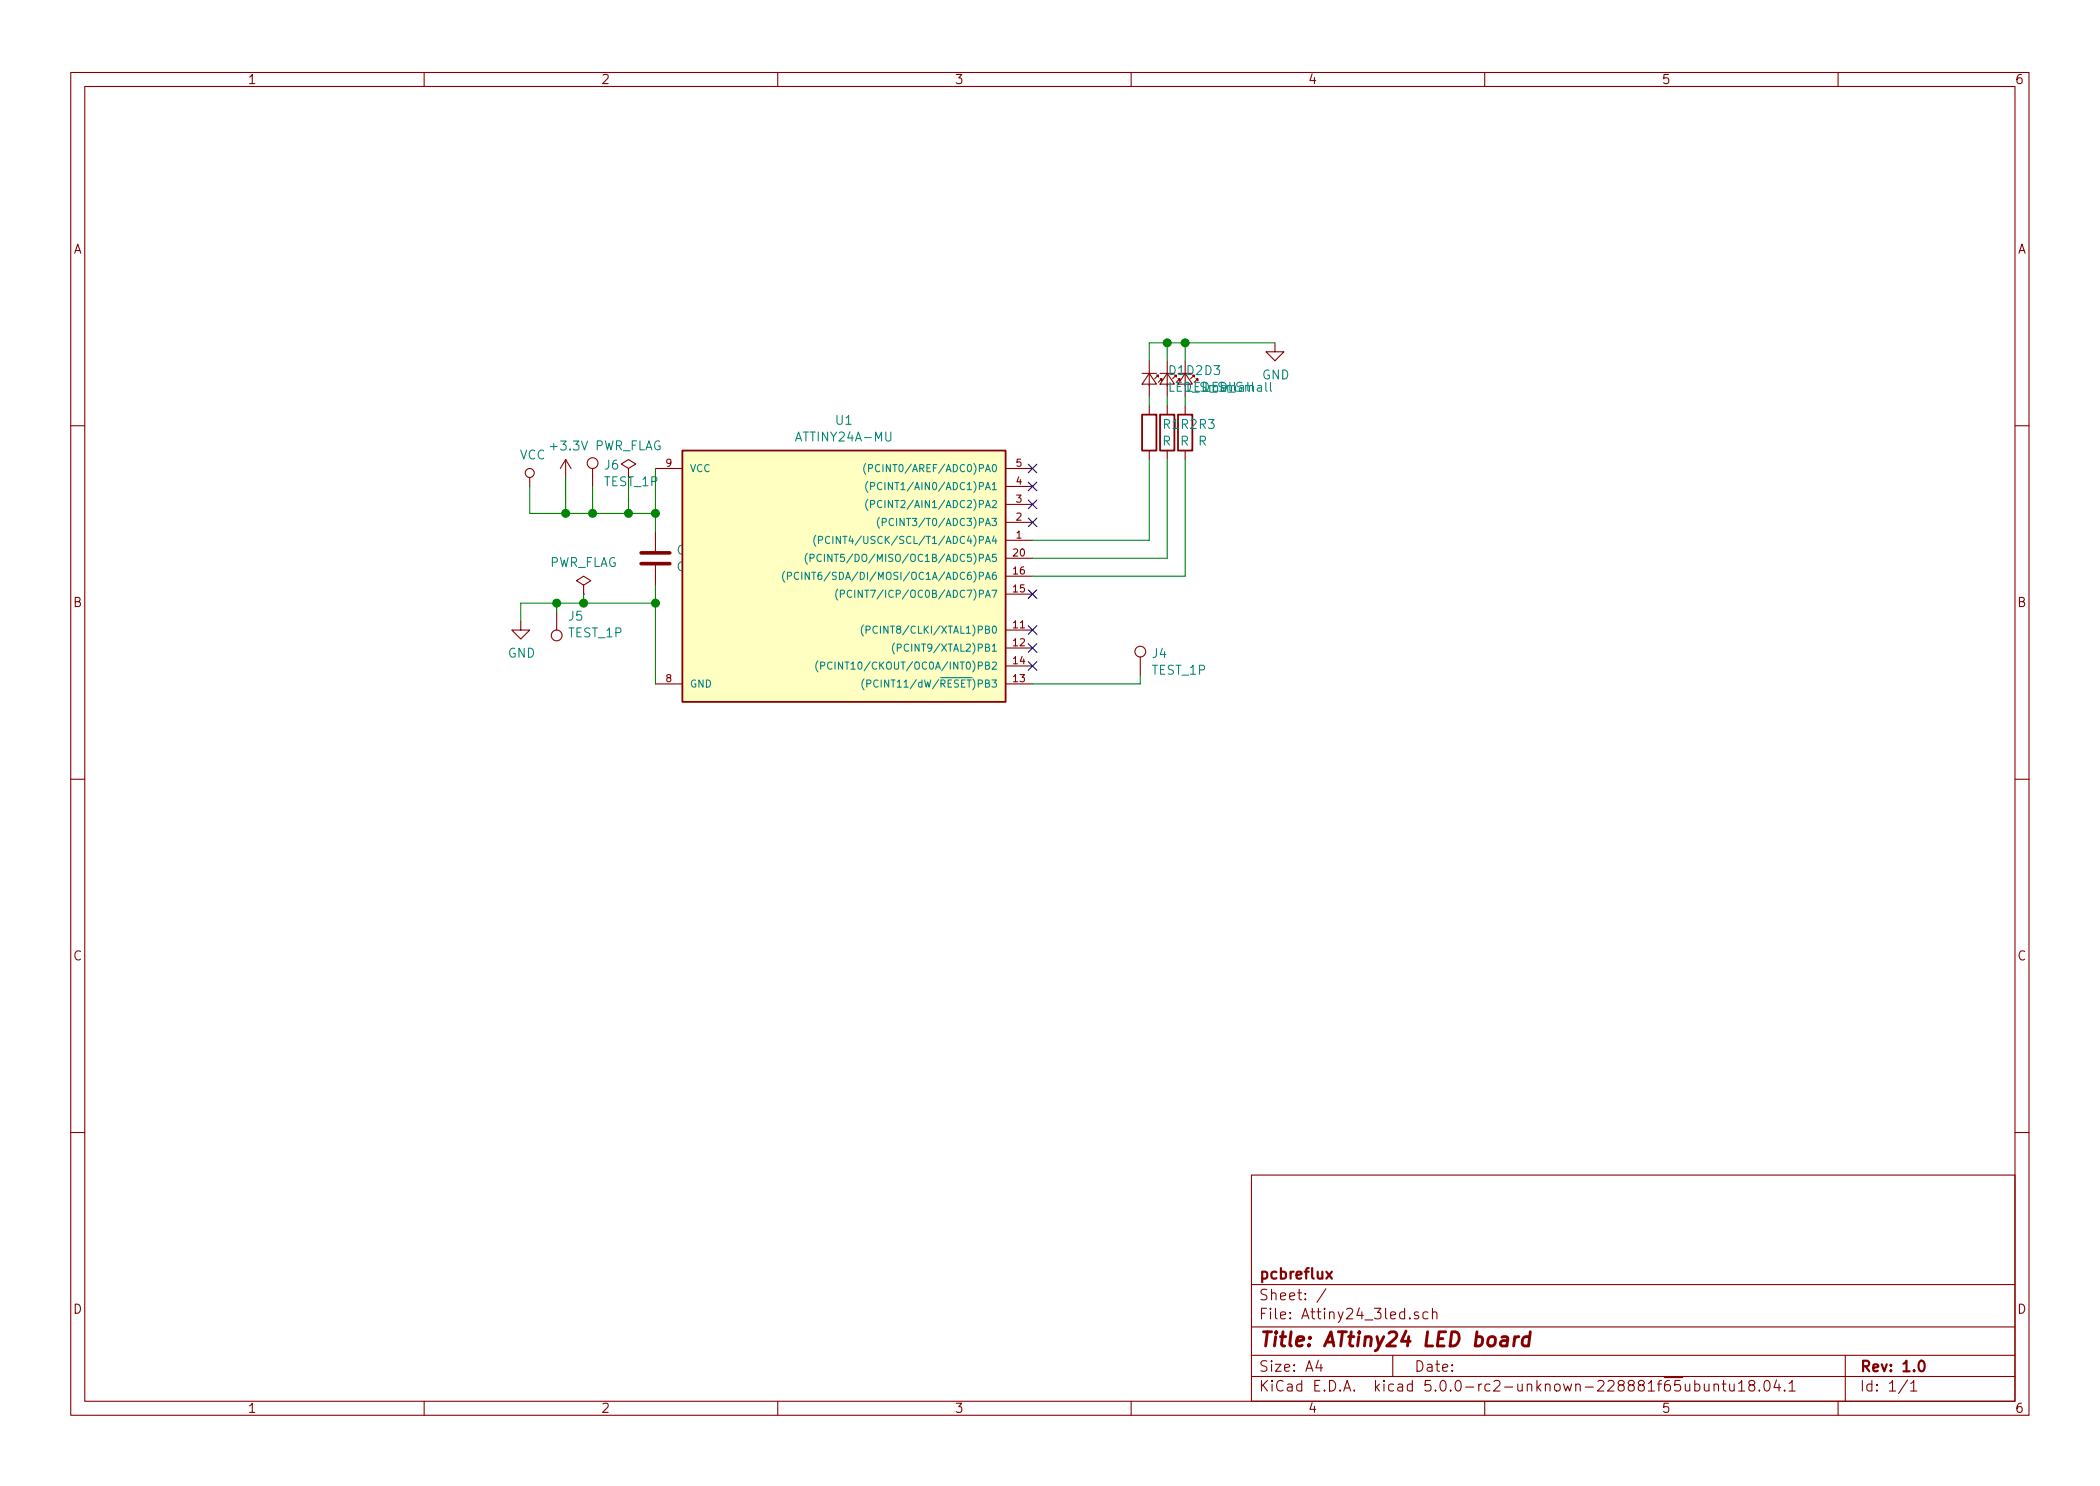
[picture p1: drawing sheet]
<svg xmlns="http://www.w3.org/2000/svg" width="297mm" height="210mm" viewBox="0 0 297 210" stroke-linecap="round" stroke-linejoin="round" font-family="sans-serif">
<g fill="none" stroke="#840000" stroke-width=".15">
<path d="M10 10.3h277v189.9h-277zM12 12.2h273v186.1h-273zM60 10.3v1.9M110 10.3v1.9M160 10.3v1.9M210 10.3v1.9M260 10.3v1.9M161.5 52.8h2.1M162.6 52.8l1 1.6h-2.1zM162.6 51v5.1M162.6 57.4v1.3M163.6 53.1h.2v.2v-.2l-.5 .5"/>
<path d="M164.1 53.6h.2v.2v-.2l-.5 .5M164.1 52.8h2M165.1 52.8l1 1.6h-2zM165.1 51v5.1M165.1 57.4v1.3M166.6 53.6h.3v.2v-.2l-.5 .5M167.6 52.8l1.1 1.6h-2.1zM167.6 51v3.6M167.6 57.4v1.3M180.3 48.5v1.3h1.3l-1.3 1.2-1.2-1.2h1.2M10 60.2h2M74.9 67.6v1.2"/>
<path d="M80 65l-.8 1.3M80 65v2.6M80 65l.8 1.3M83.8 66.3v2.5M88.9 66.3l1-.6-1-.7-1 .7 1 .6v1.3M92.7 75.2v2.8M92.7 66.3h3.8M142.2 76.4h3.8M142.2 73.9h3.8M142.2 71.4h3.8M142.2 68.8h3.8M142.2 66.3h3.8"/>
<path d="M142.2 79h3.8M162.6 63.7v1.3M165.1 63.7v1.3M167.6 63.7v1.3M285 60.2h2M73.7 87.9v1.2h1.2l-1.2 1.3-1.3-1.3h1.3M78.7 86.6v2.5M82.5 82.8l1.1-.6-1.1-.7-1 .7 1 .6v1.3M82.5 84.1h.1M92.7 80v2.8M92.7 96.8h3.8M142.2 96.8h3.8"/>
<path d="M142.2 89.1h3.8M142.2 91.7h3.8M142.2 94.2h3.8M142.2 84.1h3.8M142.2 81.5h3.8M161.3 93v2.5M10 110.3h2M285 110.3h2M10 160.2h2M177 166.3h108v32h-108zM285 160.2h2M60 198.3v1.9"/>
<path d="M110 198.3v1.9M160 198.3v1.9M177 194.8h108M177 191.8h108M177 187.8h108M177 181.8h108M186.5 192.5l-.4 1h1M186.8 193v1M187.6 182.3l-1.3 2M197 191.8v3M200.6 185.7l-.3-.1-.2 .3a.48 .48 0 0 0 .5 .3l.1 .1-.1 .2-.1 .1-.4-.1M202 185.7a.53 .53 0 0 0-.7 0v.8a.53 .53 0 0 0 .7 0"/>
<path d="M202.6 185.7a.38 .38 0 0 1 .7 .1v.8M202.6 185.1v1.5M210 198.3v1.9M238.4 195.8v.9a.45 .45 0 0 0 .6 0M239 195.8v1M239.7 195.9a.48 .48 0 0 1 .7 .1v.1v.6a.48 .48 0 0 1-.7 0M239.7 195.3v1.5M241.1 195.8v.8a.39 .39 0 0 0 .6 .1M241.7 195.8v1M242.4 196a.38 .38 0 0 1 .7 0v.8M242.4 195.8v1M243.6 195.8h.5"/>
<path d="M243.8 195.3v1.3l.1 .1 .2 .1M244.7 195.8v.9a.4 .4 0 0 0 .6 0M245.3 195.8v1M245.9 195.8l.3-.3 .2-.2v1.5M245.9 196.8h.9M247.6 196l-.2-.2v-.3a.48 .48 0 0 1 .7-.1l.1 .2-.1 .3-.6 .1a.51 .51 0 0 0 0 .7 .48 .48 0 0 0 .6 0 .48 .48 0 0 0-.2-.7M248.9 196.7v.1l-.1-.1h.1v.1M249.6 195.5a.37 .37 0 0 1 .4-.2 .37 .37 0 0 1 .3 .3 .77 .77 0 0 1-.4 1.2l-.3-.1a1.41 1.41 0 0 1 0-1.2zM251.3 195.2l-.4 1.1h1M251.6 195.8v1M252.4 196.7h.1l-.1 .1-.1-.1h.1v.1M253.1 195.8l.3-.3 .1-.2v1.5"/>
<path d="M253.1 196.8h.8M260 198.3v1.9M261 191.8v6.5M269.8 195.2l-1.2 2M270.3 195.8l.3-.3 .1-.2v1.5M270.3 196.8h.8"/>
<circle cx="74.9" cy="66.9" r=".63"/>
<circle cx="83.8" cy="65.5" r=".76"/>
<circle cx="78.7" cy="89.9" r=".76"/>
<circle cx="161.3" cy="92.2" r=".76"/>
</g>
<path d="M187.6 179.9l.8 1M188.4 179.9l-.8 1M271.5 192.7a.35 .35 0 0 1 .4-.2 .35 .35 0 0 1 .3 .3 .77 .77 0 0 1-.5 1.2 .9 .9 0 0 1-.2-1.3z" fill="none" stroke="#840000" stroke-width=".3"/>
<path d="M214.3 189.1l-.2 1.3M214.8 189.1a.54 .54 0 0 0-.6 .4M216.4 189.2a.68 .68 0 0 0-1 .3l-.1 .6 .1 .2 .2 .1 .6-.1M216.5 188.4l-.3 2" fill="none" stroke="#840000" stroke-width=".41"/>
<g fill="none" stroke="#008400" stroke-width=".15">
<path d="M162.6 56.1v1.3M165.1 48.5v2.5M165.1 56.1v1.3M167.6 48.5v2.5M167.6 56.1v1.3M180.3 48.5h-17.7v2.5M74.9 68.8v3.8h17.8M80 67.6v5M83.8 68.8v3.8M88.9 67.6v5M92.7 66.3v8.9M162.6 65v11.4h-16.6"/>
<path d="M165.1 65v14h-19.1M167.6 65v16.5h-21.6M78.7 85.3v1.3M82.5 84.1v1.2M92.7 85.3h-19v2.6M92.7 82.8v14M161.3 95.5v1.3h-15.3"/>
</g>
<path d="M161.5 58.7h2.1v5h-2.1zM164.1 58.7h2v5h-2zM166.6 58.7h2.1v5h-2.1zM96.5 63.7h45.7v35.6h-45.7z" fill="none" stroke="#840000" stroke-width=".25"/>
<g fill="none" stroke="#008484" stroke-width=".15">
<path d="M165.5 54.1v1.3h.6M166.5 54.7h.5M167.1 54.1h-.6v1.3h.6M114.2 78.3a1.13 1.13 0 0 0 0 1.5M114.6 79l.5-.1 .1-.1-.1-.3-.5-.1v1M115.4 75.7a1.2 1.2 0 0 0 0 1.6M115.8 76.4h.5l.1-.2-.1-.2-.5-.1v1M116.2 78.5a.47 .47 0 0 0-.7 .4 .47 .47 0 0 0 .6 .5l.1-.1M116.6 78.4v1M117.4 76a.4 .4 0 0 0-.5 0 .4 .4 0 0 0-.1 .4 .37 .37 0 0 0 .1 .5 .37 .37 0 0 0 .5-.1M117.8 75.9v1M122.5 65.6a1.2 1.2 0 0 0 0 1.5"/>
<path d="M122.8 70.7a1.13 1.13 0 0 0 0 1.5M122.8 68.1a1.13 1.13 0 0 0 0 1.6M122.9 66.3l.4-.1 .1-.4-.5-.1v1M123.1 71.3h.5l.1-.2v-.2l-.6-.1v1M123.1 68.8h.5l.1-.2v-.3h-.6v1M124.4 73.2a1.2 1.2 0 0 0 0 1.5M124.7 70.9a.47 .47 0 0 0-.6 .4 .47 .47 0 0 0 .6 .5v-.1M124.7 68.3a.47 .47 0 0 0-.6 .5 .47 .47 0 0 0 .6 .4M124.8 73.9l.5-.1 .1-.1-.1-.3-.5-.1v1.1M126.4 73.4a.49 .49 0 0 0-.7 .4 .49 .49 0 0 0 .5 .6l.2-.1M111 80.8a1.13 1.13 0 0 0 0 1.6M111.4 81.5h.5l.1-.2-.1-.3h-.5v1"/>
<path d="M113 81a.47 .47 0 0 0-.7 .5 .47 .47 0 0 0 .6 .4h.1M113.4 81v1M114.5 81v1l-.6-1v1M115.7 93.5a1.13 1.13 0 0 0 0 1.6M116.1 94.2h.5l.1-.2-.1-.3h-.5v1M117.7 93.7a.47 .47 0 0 0-.7 .5 .47 .47 0 0 0 .6 .4h.1M118.5 83.4a1.2 1.2 0 0 0 0 1.5M118.9 84h.5l.1-.2-.1-.2-.5-.1v1M120.5 83.6a.47 .47 0 0 0-.7 .4 .47 .47 0 0 0 .6 .5l.1-.1M122.1 88.4a1.2 1.2 0 0 0 0 1.6M122.2 96.1a1.13 1.13 0 0 0 0 1.5M122.5 89.1h.5l.1-.2-.1-.2-.5-.1v1"/>
<path d="M122.6 96.7h.5l.1-.2-.1-.2-.5-.1v1M124.1 88.7a.47 .47 0 0 0-.6 .4 .47 .47 0 0 0 .6 .5v-.1M124.2 96.3a.47 .47 0 0 0-.6 .4 .47 .47 0 0 0 .6 .5v-.1M126.5 91a1.2 1.2 0 0 0 0 1.5M126.9 91.7l.5-.1v-.4l-.5-.1v1"/>
</g>
<g fill="#008400" stroke="#008400" stroke-width=".25">
<circle cx="165.1" cy="48.5" r=".51"/>
<circle cx="167.6" cy="48.5" r=".51"/>
<circle cx="80" cy="72.6" r=".51"/>
<circle cx="78.7" cy="85.3" r=".51"/>
<circle cx="83.8" cy="72.6" r=".51"/>
<circle cx="88.9" cy="72.6" r=".51"/>
<circle cx="82.6" cy="85.3" r=".51"/>
<circle cx="92.7" cy="72.6" r=".51"/>
<circle cx="92.7" cy="85.3" r=".51"/>
</g>
<path d="M90.7 79.8h4M90.7 78.2h4" fill="none" stroke="#840000" stroke-width=".51"/>
<path d="M96.5 63.7h45.7v35.6h-45.7z" fill="#ffffc2" stroke="#ffffc2" stroke-width=".14"/>
<g fill="none" stroke="#000084" stroke-width=".15">
<path d="M145.4 65.7l1.3 1.2M145.4 68.2l1.3 1.2M145.4 70.8l1.3 1.2M145.4 73.3l1.3 1.2M146.7 65.7l-1.3 1.2M146.7 68.2l-1.3 1.2M146.7 70.8l-1.3 1.2M146.7 73.3l-1.3 1.2M145.4 83.5l1.3 1.2M145.4 88.5l1.3 1.3M145.4 91.1l1.3 1.2M145.4 93.6l1.3 1.2"/>
<path d="M146.7 83.5l-1.3 1.2M146.7 88.5l-1.3 1.3M146.7 91.1l-1.3 1.2M146.7 93.6l-1.3 1.2"/>
</g>
<text font-size="2.8" fill="#840000" x="178" y="190.5">Title: ATtiny24 LED board</text>
<g font-size="2.1" fill="#840000">
<text x="178" y="184">Sheet: /</text>
<text x="178" y="181">pcbreflux</text>
<text x="178" y="186.7">File: Attiny24_3led.sch</text>
<text x="178" y="196.9">KiCad E.D.A. kicad 5.0.0-rc2-unknown-228881f65ubuntu18.04.1</text>
<text x="178" y="194.1">Size: A4</text>
<text x="200" y="194.1">Date:</text>
<text x="263" y="194.1">Rev: 1.0</text>
<text x="263" y="196.9">Id: 1/1</text>
</g>
<g font-size="1.8" fill="#840000">
<text x="35" y="11.9">1</text>
<text x="85" y="11.9">2</text>
<text x="135" y="11.9">3</text>
<text x="185" y="11.9">4</text>
<text x="235" y="11.9">5</text>
<text x="285" y="11.9">6</text>
<text x="10.4" y="35.9">A</text>
<text x="285.4" y="35.9">A</text>
<text x="85.5" y="68.8">TEST_1P</text>
<text x="10.4" y="85.9">B</text>
<text x="285.4" y="85.9">B</text>
<text x="10.4" y="135.9">C</text>
<text x="285.4" y="135.9">C</text>
<text x="10.4" y="185.9">D</text>
<text x="285.4" y="185.9">D</text>
<text x="35" y="199.9">1</text>
<text x="85" y="199.9">2</text>
<text x="135" y="199.9">3</text>
<text x="185" y="199.9">4</text>
<text x="235" y="199.9">5</text>
<text x="285" y="199.9">6</text>
</g>
<g font-size="1.8" fill="#008484">
<text x="165.3" y="53.1">D1D2D3</text>
<text x="178.5" y="53.7">GND</text>
<text x="168" y="55.4">LED_Small</text>
<text x="170.6" y="55.4">LED_Small</text>
<text x="73.5" y="65">VCC</text>
<text x="78.1" y="63.7">+3.3V PWR_FLAG</text>
<text x="112.9" y="62.5">ATTINY24A-MU</text>
<text x="118.3" y="60.1">U1</text>
<text x="164.4" y="63.1">R</text>
<text x="164.5" y="60.7">R1</text>
<text x="167" y="63.1">R</text>
<text x="167.1" y="60.7">R2R3</text>
<text x="169.5" y="63.1">R</text>
<text x="85.6" y="66.4">J6</text>
<text x="77.6" y="80.2">PWR_FLAG</text>
<text x="95.7" y="80.8">C</text>
<text x="95.8" y="78.5">C1</text>
<text x="80.5" y="87.8">J5</text>
<text x="71.8" y="93.1">GND</text>
<text x="80.4" y="90.2">TEST_1P</text>
<text x="162.9" y="95.5">TEST_1P</text>
<text x="163" y="93.1">J4</text>
</g>
<g font-size="1.4" fill="#840000">
<text x="94.2" y="66">9</text>
<text x="143.8" y="71.1">3</text>
<text x="143.8" y="68.6">4</text>
<text x="143.8" y="66">5</text>
<text x="143.8" y="76.2">1</text>
<text x="143.8" y="73.7">2</text>
<text x="143.4" y="78.7">20</text>
<text x="143.4" y="83.8">15</text>
<text x="143.4" y="81.3">16</text>
<text x="143.4" y="88.9">11</text>
<text x="143.4" y="91.4">12</text>
<text x="143.4" y="94">14</text>
<text x="94.2" y="96.5">8</text>
<text x="143.4" y="96.5">13</text>
</g>
<g font-size="1.4" fill="#008484">
<text x="97.5" y="66.8">VCC</text>
<text x="124" y="66.8">(PCINT0/AREF/ADC0)PA0</text>
<text x="124.6" y="71.9">(PCINT2/AIN1/ADC2)PA2</text>
<text x="124.6" y="69.3">(PCINT1/AIN0/ADC1)PA1</text>
<text x="118.6" y="77">(PCINT4/USCK/SCL/T1/ADC4)PA4</text>
<text x="126.2" y="74.4">(PCINT3/T0/ADC3)PA3</text>
<text x="114.7" y="82">(PCINT6/SDA/DI/MOSI/OC1A/ADC6)PA6</text>
<text x="117.4" y="79.5">(PCINT5/DO/MISO/OC1B/ADC5)PA5</text>
<text x="121.2" y="84.6">(PCINT7/ICP/OC0B/ADC7)PA7</text>
<text x="123.9" y="89.7">(PCINT8/CLKI/XTAL1)PB0</text>
<text x="118.5" y="94.7">(PCINT10/CKOUT/OC0A/INT0)PB2</text>
<text x="127.6" y="92.2">(PCINT9/XTAL2)PB1</text>
<text x="97.5" y="97.3">GND</text>
<text x="124" y="97.3">(PCINT11/dW/RESET)PB3</text>
</g>
</svg>
